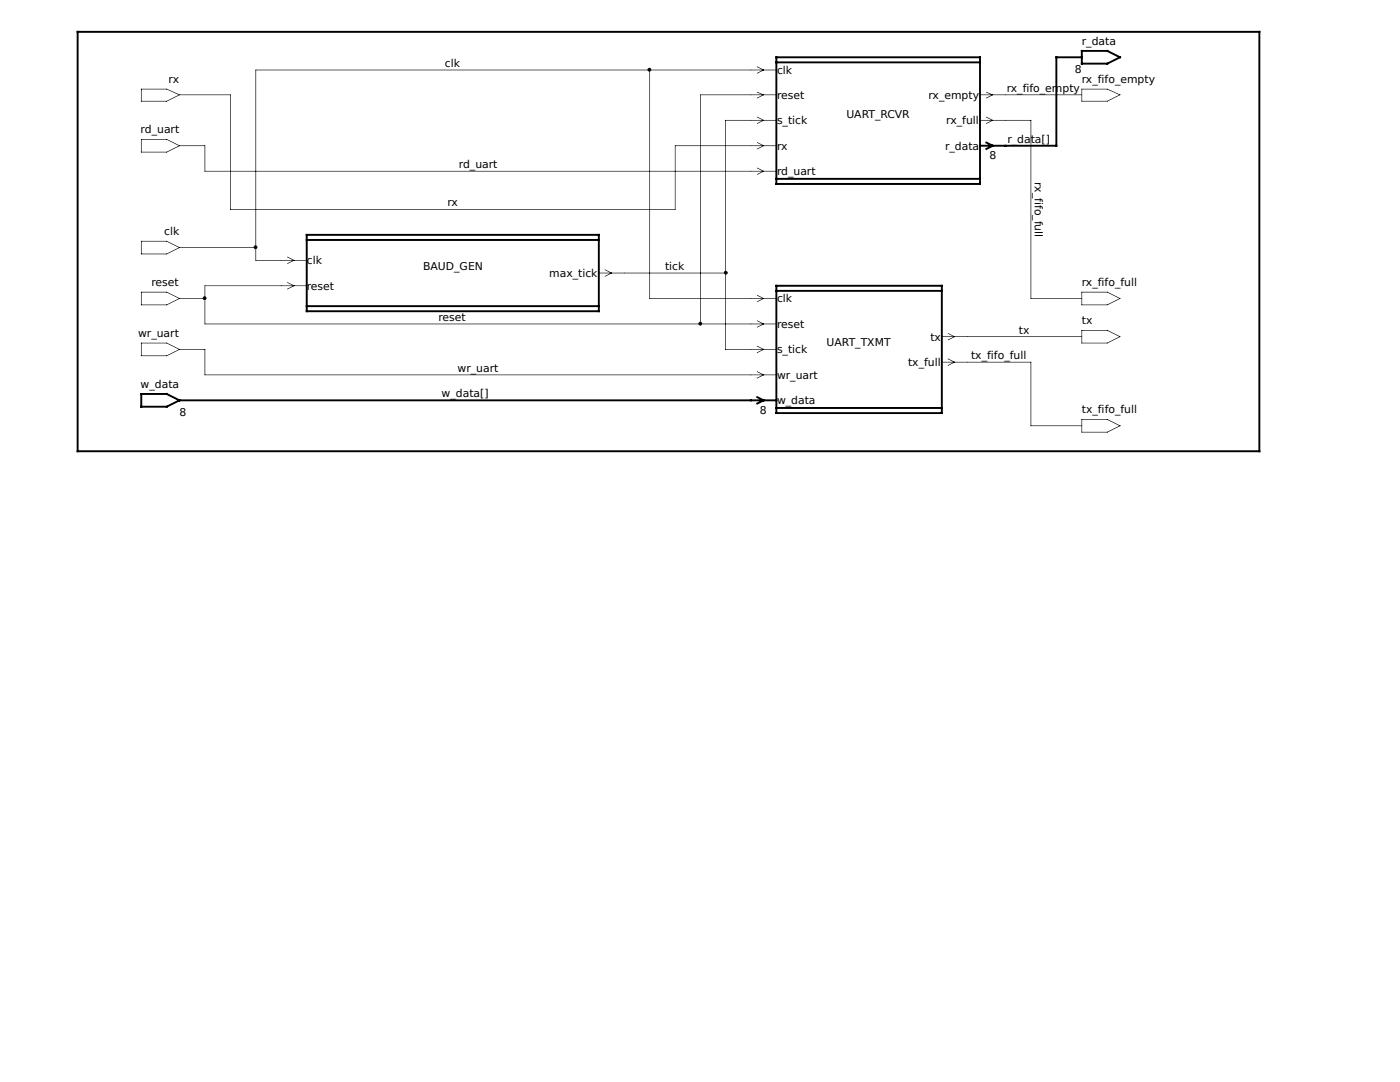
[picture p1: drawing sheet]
<svg xmlns="http://www.w3.org/2000/svg" width="279mm" height="216mm" viewBox="0 0 279 216" stroke-linecap="round" stroke-linejoin="round" font-family="sans-serif">
<g fill="#000">
<path d="M15.4 6.3h.2v83.8h-.2zM15.4 90h236v.1h-236zM251.3 6.3h.1v83.8h-.1zM15.4 6.3h236v.1h-236zM195.5 23.9h5.2v.2h-5.2zM196.8 24.6l1.3-.7 .1 .1-1.4 .7zM196.8 23.3l1.4 .7-.1 .1-1.3-.7zM56.1 51.9h5.2v.1h-5.2zM57.3 52.5l1.4-.6 .1 .1-1.4 .7zM57.4 51.2l1.4 .7-.1 .1-1.4-.7zM119.4 54.4h5.3v.1h-5.3zM120.7 55.1l1.4-.7v.1l-1.4 .7zM120.7 53.8l1.4 .7v.1l-1.4-.7zM56.1 57h5.2v.1h-5.2zM57.3 57.6l1.4-.7 .1 .2-1.4 .6zM57.4 56.3l1.4 .7-.1 .1-1.4-.7zM149.8 64.6h5.2v.1h-5.2zM151 65.2l1.4-.6 .1 .1-1.4 .7zM151.1 63.9l1.4 .7-.1 .1-1.4-.7zM149.8 13.9h5.2v.1h-5.2zM151 14.6l1.4-.7 .1 .1-1.4 .7zM151.1 13.2l1.4 .7-.1 .2-1.4-.7zM187.9 67.1h5.2v.1h-5.2zM189.1 67.8l1.4-.7 .1 .1-1.4 .7zM189.2 66.5l1.4 .7-.1 .1-1.4-.7zM195.5 18.9h5.2v.1h-5.2zM196.8 19.5l1.3-.7 .1 .2-1.4 .6zM196.8 18.3l1.4 .6v.1l-1.4-.5zM149.8 29h5.2v.1h-5.2zM151 29.7l1.4-.7 .1 .1-1.4 .7zM151.1 28.4l1.4 .7-.1 .1-1.4-.7zM149.8 18.9h5.2v.1h-5.2zM151 19.5l1.4-.7 .1 .2-1.4 .6zM151.1 18.3l1.4 .6-.1 .1-1.4-.5zM149.8 23.9h5.2v.2h-5.2zM151 24.6l1.4-.7 .1 .1-1.4 .7zM151.1 23.3l1.4 .7-.1 .1-1.4-.7zM149.8 74.7h5.2v.2h-5.2zM151 75.4l1.4-.7 .1 .1-1.4 .7zM151.1 74.1l1.4 .7-.1 .1-1.4-.7zM149.8 59.5h5.2v.1h-5.2zM151 60.2l1.4-.7 .1 .1-1.4 .7zM151.1 58.8l1.4 .7-.1 .1-1.4-.6zM187.9 72.2h5.2v.1h-5.2zM189.1 72.9l1.4-.7 .1 .1-1.4 .7zM189.2 71.5l1.4 .7-.1 .1-1.4-.6zM149.8 34.1h5.2v.1h-5.2zM151 34.8l1.4-.7 .1 .1-1.4 .7zM151.1 33.4l1.4 .7-.1 .1-1.4-.6zM149.8 69.7h5.2v.1h-5.2zM151 70.3l1.4-.7 .1 .2-1.4 .6zM151.1 69l1.4 .7-.1 .1-1.4-.7zM215.8 58.2h5.2v.2h-5.2zM215.8 60.8h5.2v.1h-5.2zM215.8 58.2h.2v2.7h-.2zM221 58.2l2.6 1.3-.1 .1-2.6-1.3zM220.9 60.8l2.6-1.3 .1 .1-2.6 1.3zM215.8 17.7h5.2v.1h-5.2zM215.8 20.1h5.2v.2h-5.2zM215.8 17.7h.2v2.6h-.2zM220.9 17.7l2.7 1.2v.1l-2.7-1.2zM220.9 20.2l2.6-1.4 .1 .2-2.6 1.3zM28.1 17.7h5.2v.1h-5.2zM28.1 20.1h5.2v.2h-5.2zM28.1 17.7h.2v2.6h-.2zM33.2 17.7l2.7 1.2-.1 .1-2.6-1.2zM33.2 20.2l2.6-1.4 .1 .2-2.7 1.3zM215.8 65.8h5.2v.2h-5.2zM215.8 68.4h5.2v.1h-5.2zM215.8 65.8h.2v2.7h-.2zM221 65.8l2.6 1.4-.1 .1-2.6-1.4zM220.9 68.4l2.6-1.3 .1 .1-2.6 1.3zM28.1 68.4h5.2v.1h-5.2zM28.1 70.9h5.2v.2h-5.2zM28.1 68.4h.2v2.7h-.2zM33.2 68.4l2.7 1.3-.1 .1-2.6-1.3zM33.2 71l2.6-1.4 .1 .2-2.7 1.3zM28.1 27.7h5.2v.2h-5.2zM28.1 30.3h5.2v.1h-5.2zM28.1 27.7h.2v2.7h-.2zM33.2 27.7l2.7 1.4-.1 .1-2.6-1.4zM33.2 30.3l2.6-1.3 .1 .1-2.7 1.3zM28.1 58.2h5.2v.2h-5.2zM28.1 60.8h5.2v.1h-5.2zM28.1 58.2h.2v2.7h-.2zM33.2 58.2l2.7 1.3-.1 .1-2.6-1.3zM33.2 60.8l2.6-1.3 .1 .1-2.7 1.3zM28.1 48.1h5.2v.1h-5.2zM28.1 50.6h5.2v.1h-5.2zM28.1 48.1h.2v2.6h-.2zM33.2 48l2.7 1.4-.1 .1-2.6-1.3zM33.2 50.6l2.6-1.3 .1 .1-2.7 1.4zM215.8 83.6h5.2v.2h-5.2zM215.8 86.2h5.2v.1h-5.2zM215.8 83.6h.2v2.7h-.2zM221 83.6l2.6 1.3-.1 .1-2.6-1.3zM220.9 86.2l2.6-1.3 .1 .1-2.6 1.3z"/>
<path d="M129.2 13.9a.4 .4 0 0 1 .8 0 .4 .4 0 0 1-.8 0zM129.3 13.9a.3 .3 0 0 0 .6 0 .3 .3 0 0 0-.6 0z"/>
<path d="M144.7 23.9h5.2v.2h-5.2zM124.5 54.4h20.3v.1h-20.3zM144.7 23.9h.1v30.6h-.1zM144.7 54.4h.1v15.4h-.1zM144.7 69.7h5.2v.1h-5.2zM200.6 23.9h5.2v.2h-5.2zM205.7 23.9h.1v35.7h-.1zM205.7 59.5h10.3v.1h-10.3zM200.6 18.9h15.4v.1h-15.4zM193 67.1h23v.1h-23zM35.8 69.7h5.2v.1h-5.2zM40.8 69.7h.2v5.2h-.2zM40.8 74.7h109.1v.2h-109.1zM35.8 18.9h10.2v.1h-10.2zM134.7 29h15.2v.1h-15.2zM45.9 18.9h.1v22.9h-.1zM45.9 41.7h88.9v.1h-88.9zM134.7 29h.1v12.8h-.1zM51 13.9h78.7v.1h-78.7zM129.6 13.9h20.3v.1h-20.3zM35.8 49.3h15.3v.2h-15.3zM51 13.9h.1v35.6h-.1zM51 49.3h.1v2.7h-.1zM51 51.9h5.2v.1h-5.2zM129.6 13.9h.1v45.7h-.1zM129.6 59.5h20.3v.1h-20.3zM139.8 18.9h10.1v.1h-10.1zM40.8 57h15.4v.1h-15.4zM35.8 59.5h5.2v.1h-5.2zM40.8 57h.2v2.6h-.2zM40.8 59.5h.2v5.2h-.2zM40.8 64.6h99.1v.1h-99.1zM139.8 18.9h.1v45.8h-.1zM139.8 64.6h10.1v.1h-10.1zM35.8 29h5.2v.1h-5.2zM40.8 29h.2v5.2h-.2zM40.8 34.1h109.1v.1h-109.1zM193 72.2h12.8v.1h-12.8zM205.7 72.2h.1v12.8h-.1zM205.7 84.9h10.3v.1h-10.3z"/>
<path d="M40.5 59.5a.38 .38 0 0 1 .7 0 .38 .38 0 0 1-.7 0zM40.6 59.5a.26 .26 0 0 0 .5 0 .26 .26 0 0 0-.5 0z"/>
<path d="M50.6 49.3a.4 .4 0 0 1 .8 0 .4 .4 0 0 1-.8 0zM50.7 49.3a.26 .26 0 0 0 .5 0 .26 .26 0 0 0-.5 0z"/>
<path d="M61 46.7h.4v15.6h-.4zM61 61.9h58.7v.4h-58.7zM119.3 46.7h.4v15.6h-.4zM61 46.7h58.7v.4h-58.7zM61 47.7h58.7v.4h-58.7zM61 60.9h58.7v.4h-58.7zM154.7 56.8h.4v25.8h-.4zM154.7 82.2h33.5v.4h-33.5zM187.8 56.8h.4v25.8h-.4zM154.7 56.8h33.5v.4h-33.5zM154.7 57.8h33.5v.4h-33.5zM154.7 81.2h33.5v.4h-33.5zM154.7 11.2h.4v25.7h-.4zM154.7 36.5h41.1v.4h-41.1zM195.4 11.2h.4v25.7h-.4zM154.7 11.2h41.1v.4h-41.1zM154.7 12.3h41.1v.3h-41.1zM154.7 35.5h41.1v.4h-41.1zM195.4 28.9h5.5v.4h-5.5zM196.6 29.6l1.6-.8 .2 .4-1.6 .8zM196.8 28.2l1.6 .8-.2 .3-1.6-.8zM149.7 79.7h5.4v.4h-5.4zM150.9 80.4l1.6-.8 .2 .4-1.7 .8zM151 79l1.7 .8-.2 .3-1.6-.8zM215.7 10h5.5v.4h-5.5zM215.7 12.5h5.5v.4h-5.5zM215.7 10h.4v2.9h-.4zM220.9 9.9l2.9 1.4-.2 .4-2.9-1.5zM220.7 12.6l2.9-1.4 .2 .3-2.9 1.5zM28 78.4h5.5v.4h-5.5zM28 81h5.5v.3h-5.5zM28 78.4h.4v2.9h-.4zM33.2 78.4l2.9 1.4-.2 .3-2.9-1.4zM33 81.1l2.9-1.5 .2 .4-2.9 1.4zM210.6 11.2h5.5v.4h-5.5zM200.5 28.9h10.5v.4h-10.5zM210.6 11.2h.4v18.1h-.4zM35.6 79.7h114.5v.4h-114.5zM15.3 6.2h.4v84h-.4zM15.3 89.9h236.2v.3h-236.2zM251.1 6.2h.4v84h-.4zM15.3 6.2h236.2v.3h-236.2z"/>
<path d="M144.5 54.4a.38 .38 0 0 1 .7 0 .38 .38 0 0 1-.7 0zM144.6 54.4a.26 .26 0 0 0 .5 0 .26 .26 0 0 0-.5 0z"/>
<path d="M139.4 64.6a.38 .38 0 0 1 .7 0 .38 .38 0 0 1-.7 0zM139.5 64.6a.26 .26 0 0 0 .5 0 .26 .26 0 0 0-.5 0z"/>
</g>
<g fill="#000">
<circle cx="129.6" cy="13.9" r=".32"/>
<circle cx="40.8" cy="59.5" r=".32"/>
<circle cx="51" cy="49.3" r=".32"/>
<circle cx="144.8" cy="54.4" r=".32"/>
<circle cx="139.8" cy="64.6" r=".32"/>
</g>
<g font-size="2.2">
<text x="215.9" y="8.9">r_data</text>
<text x="33.7" y="16.5">rx</text>
<text x="88.8" y="13.3">clk</text>
<text x="155.1" y="14.7">clk</text>
<text x="214.5" y="14.6">8</text>
<text x="215.9" y="16.5">rx_fifo_empty</text>
<text x="155.1" y="19.8">reset</text>
<text x="168.9" y="23.5">UART_RCVR</text>
<text x="185.3" y="19.8">rx_empty</text>
<text x="200.9" y="18.4">rx_fifo_empty</text>
<text x="28.1" y="26.5">rd_uart</text>
<text x="155.1" y="24.8">s_tick</text>
<text x="155.1" y="29.8">rx</text>
<text x="188.6" y="29.8">r_data</text>
<text x="188.8" y="24.8">rx_full</text>
<text x="201" y="28.4">r_da</text>
<text x="205.7" y="28.4">ta[]</text>
<text x="91.6" y="33.5">rd_uart</text>
<text x="155.1" y="34.9">rd_uart</text>
<text x="197.5" y="31.8">8</text>
<text x="89.3" y="41.1">rx</text>
<text x="206.5" y="36.3" transform="rotate(90 206.5 36.3)">rx_fifo_full</text>
<text x="32.8" y="46.9">clk</text>
<text x="61.2" y="52.7">clk</text>
<text x="84.5" y="53.8">BAUD_GEN</text>
<text x="132.7" y="53.8">tick</text>
<text x="30.2" y="57">reset</text>
<text x="61.2" y="57.8">reset</text>
<text x="109.6" y="55.2">max_tick</text>
<text x="215.9" y="57">rx_fifo_full</text>
<text x="87.5" y="64">reset</text>
<text x="155.1" y="60.3">clk</text>
<text x="155.1" y="65.4">reset</text>
<text x="215.9" y="64.6">tx</text>
<text x="27.6" y="67.2">wr_uart</text>
<text x="155.1" y="70.5">s_tick</text>
<text x="165" y="69.1">UART_TXMT</text>
<text x="185.7" y="67.9">tx</text>
<text x="193.8" y="71.6">tx_fifo_full</text>
<text x="203.3" y="66.5">tx</text>
<text x="28.1" y="77.3">w_data</text>
<text x="91.3" y="74.2">wr_uart</text>
<text x="155.1" y="75.6">wr_uart</text>
<text x="181.2" y="73">tx_full</text>
<text x="35.8" y="83.1">8</text>
<text x="88.1" y="79.2">w_data[]</text>
<text x="151.6" y="82.6">8</text>
<text x="155.1" y="80.6">w_data</text>
<text x="215.9" y="82.4">tx_fifo_full</text>
</g>
</svg>
